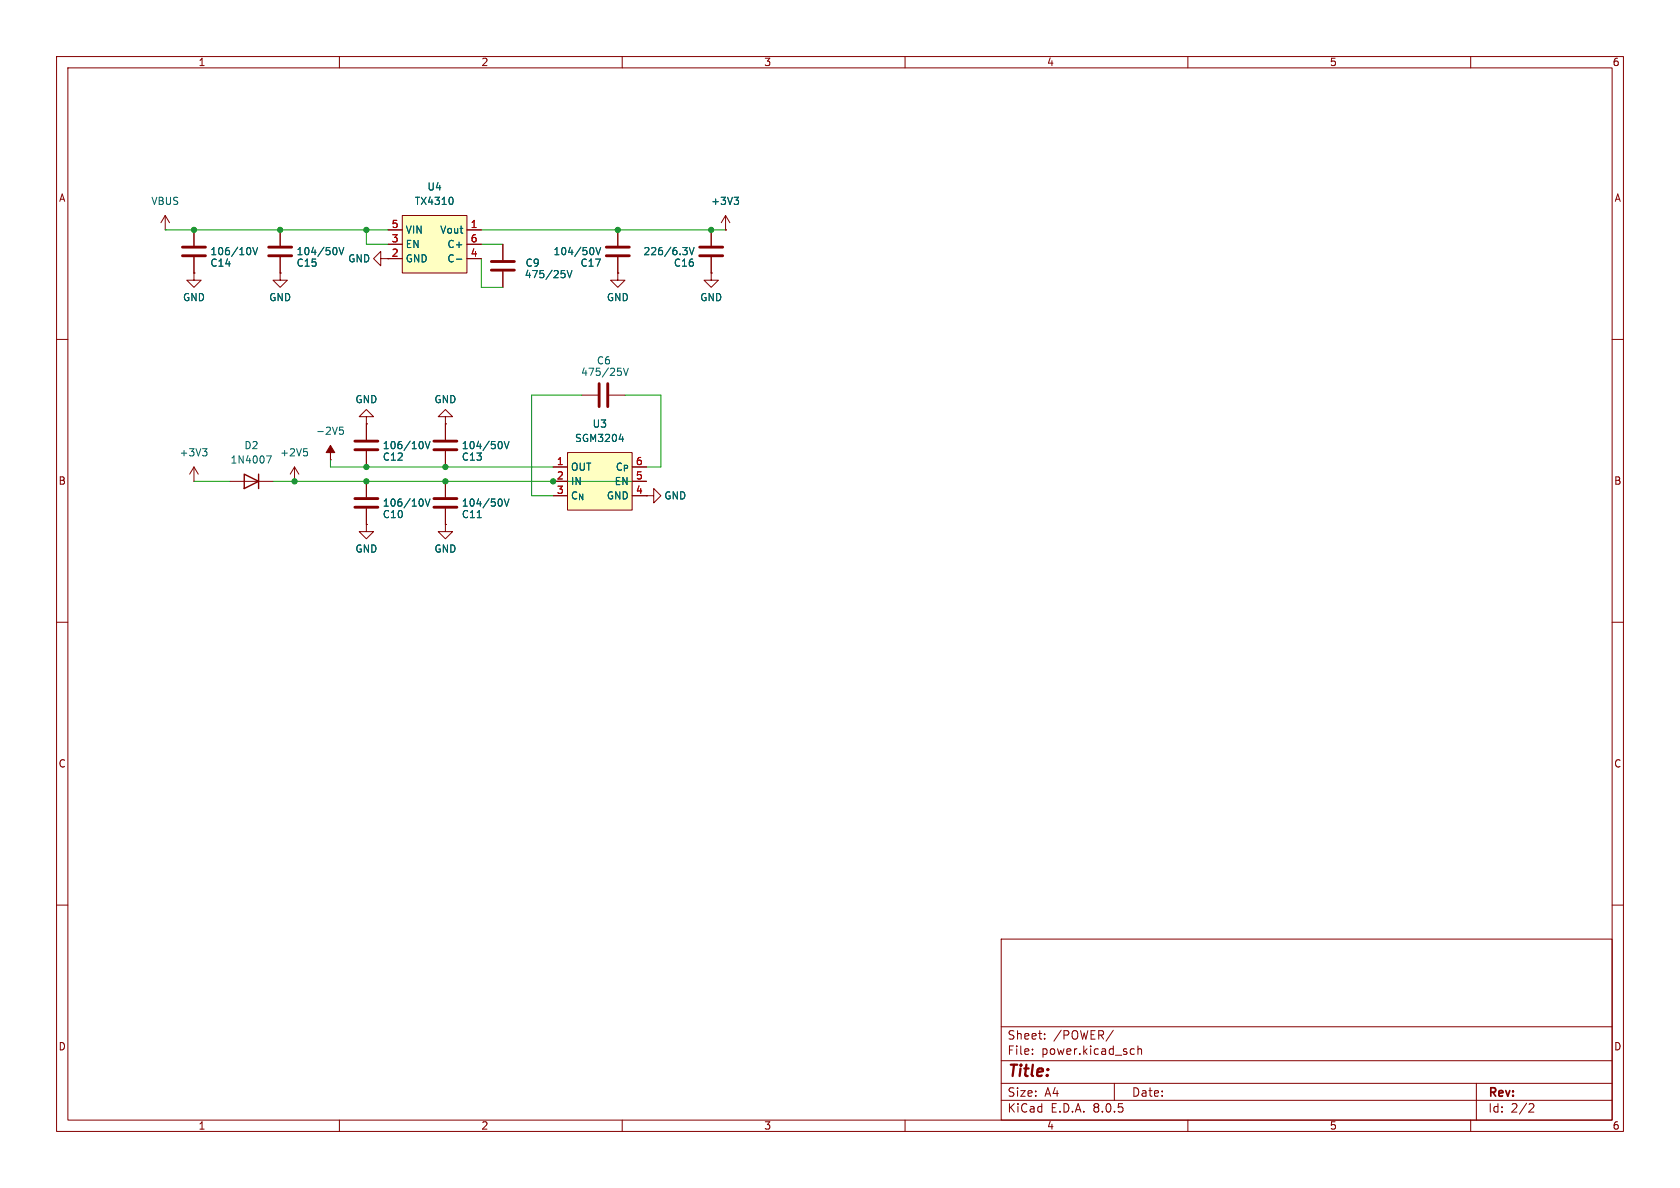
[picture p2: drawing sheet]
<svg xmlns="http://www.w3.org/2000/svg" width="297mm" height="210mm" viewBox="0 0 297 210" stroke-linecap="round" stroke-linejoin="round" font-family="sans-serif">
<g fill="none" stroke="#840000" stroke-width=".18">
<path d="M10 10h277v190h-277zM12 12h273v186h-273zM60 10v2M110 10v2M160 10v2M210 10v2M260 10v2M29.2 38.1l-.8 1.3M29.2 38.1v2.5M29.2 38.1l.8 1.3M10 60h2M29.2 40.6h.1"/>
<path d="M34.3 48.3v1.2h1.3l-1.3 1.3-1.3-1.3h1.3M34.3 48.3h.1M34.3 40.6v2.8M34.3 45.5v2.8M49.5 48.3v1.2h1.3l-1.3 1.3-1.2-1.3h1.2M49.5 48.3h.1M49.5 40.6v2.8M49.5 45.5v2.8M67.3 45.7v-1.2l-1.3 1.2 1.3 1.3v-1.3h1.3M88.9 43.2v2.8M88.9 48v2.8M109.2 48.3v1.2h-1.3l1.3 1.3 1.3-1.3h-1.3"/>
<path d="M109.2 48.3h.1M109.2 40.6v2.8M109.2 45.5v2.8M125.7 48.3v1.2h-1.2l1.2 1.3 1.3-1.3h-1.3M125.7 48.3h.1M285 60h2M78.7 73.7h1.3l-1.3-1.3-1.2 1.3h1.2v1.2M78.7 74.9h.1M78.7 92.7v1.3h1.3l-1.3 1.3-1.2-1.3h1.2M78.7 92.7h.1M10 110h2M285 110h2"/>
<path d="M10 160h2M285 160h2M177 166h108v32h-108zM60 198v2M110 198v2M160 198v2M177 194.5h108M177 191.5h108M177 187.5h108M177 181.5h108M182.5 186.3v.1M182.5 185.5v.1"/>
<path d="M184.7 183.6v.1M184.7 182.8v.1M196.8 182.1l-1.3 2M197 191.5v3M200.1 185.4l.4 .1M200.5 186.3l-.4 .1M201.2 185.5l.2-.1 .3 .1 .1 .9M201.2 184.9v1.5M210 198v2M260 198v2M261 191.5v6.5M270.5 195.1l.5 .1 .2 .3-1 1.1h1"/>
</g>
<path d="M32.3 45.2h4M32.3 43.7h4M47.5 45.2h4.1M47.5 43.7h4.1M86.9 47.8h4M86.9 46.2h4M107.2 45.2h4.1M107.2 43.7h4.1" fill="none" stroke="#840000" stroke-width=".51"/>
<path d="M44.2 43.9l.1 .3-.1 .7M44.7 43.8l.4 1.2 .4-1.2M59.5 43.9l.1 .3-.1 .7M59.9 43.8l.5 1.2 .4-1.2M99.2 47.8h.6M99.8 48.4l.1 .1-.1 .5M100.3 47.8l.4 1.3 .4-1.3M104.9 43.9l.1 .3-.1 .7M105.3 43.8l.5 1.2 .4-1.2" fill="none" stroke="#006464" stroke-width=".18"/>
<path d="M71.1 38.1h11.4v10.2h-11.4z" fill="#ffffc2"/>
<g fill="none" stroke="#840000" stroke-width=".18">
<path d="M71.1 38.1h11.4v10.2h-11.4zM68.6 40.6h2.5M68.6 45.7h2.5M68.6 43.2h2.5M82.5 40.6h2.6M82.5 45.7h2.6M82.5 43.2h2.6M78.7 74.9v2.8M78.7 79.8v2.8M34.3 85.1h.1M34.3 82.6l-.8 1.2M34.3 82.6v2.5"/>
<path d="M34.3 82.6l.8 1.2M40.6 85.1h7.7M78.7 85.1v2.8M78.7 89.9v2.8"/>
</g>
<path d="M79.9 34.9l.2 .5-.2 .7M80.7 45.8h.9M35.8 79.3h.8l-.4 .5M36.3 79.8l.3 .2v.3l-.3 .3M88.7 78.2l.1 .3-.1 .7M89.1 78l.5 1.3 .4-1.3M47.1 80.6h.9l-.6 1.3M84.4 91.5h.7M88.7 88.3l.1 .4-.1 .7M89.1 88.2l.5 1.3 .4-1.3" fill="none" stroke="#006464" stroke-width=".18"/>
<path d="M76.7 79.5h4.1M76.7 78h4.1M76.7 89.7h4.1M76.7 88.1h4.1" fill="none" stroke="#840000" stroke-width=".51"/>
<path d="M43.2 83.8l2.5 1.3-2.5 1.3zM45.7 83.8v2.6" fill="none" stroke="#840000" stroke-width=".25"/>
<path d="M100.3 80h11.5v10.2h-11.5z" fill="#ffffc2"/>
<g fill="none" stroke="#840000" stroke-width=".18">
<path d="M128.3 38.1l-.8 1.3M128.3 38.1v2.5M128.3 38.1l.7 1.3M34.3 48.3h.1M34.3 40.6v2.8M34.3 45.5v2.8M49.5 48.3h.1M49.5 40.6v2.8M49.5 45.5v2.8M68.6 40.6h2.5M68.6 45.7h2.5M68.6 43.2h2.5"/>
<path d="M82.5 40.6h2.6M82.5 45.7h2.6M82.5 43.2h2.6M88.9 43.2v2.8M88.9 48v2.8M109.2 48.3h.1M109.2 40.6v2.8M109.2 45.5v2.8M125.7 48.3h.1M125.7 40.6v2.8M125.7 45.5v2.8M128.3 40.6h.1"/>
<path d="M64.8 73.7h1.2l-1.2-1.3-1.3 1.3h1.3v1.2M64.8 74.9h.1M64.8 74.9v2.8M64.8 79.8v2.8M78.7 74.9h.1M78.7 74.9v2.8M78.7 79.8v2.8M102.9 69.9h2.8M107.7 69.9h2.8M52.1 85.1h.1M52.1 82.6l-.8 1.2M52.1 82.6v2.5"/>
<path d="M52.1 82.6l.7 1.2M58.4 81.3h.1M64.8 92.7v1.3h1.2l-1.2 1.3-1.3-1.3h1.3M64.8 92.7h.1M64.8 85.1v2.8M64.8 89.9v2.8M78.7 92.7h.1M78.7 85.1v2.8M78.7 89.9v2.8M97.8 82.6h2.5M97.8 85.1h2.5M97.8 87.6h2.5"/>
<path d="M100.3 80h11.5v10.2h-11.5zM111.8 82.6h2.5M111.8 85.1h2.5M111.8 87.6h2.5M114.3 87.6h1.3v-1.2l1.2 1.2-1.2 1.3v-1.3M114.3 87.6h.1"/>
</g>
<g fill="none" stroke="#006464" stroke-width=".18">
<path d="M79.9 34.9l.2 .5-.2 .7M129.8 34.9h.8l-.5 .5M130.3 35.4l.3 .2v.3l-.3 .2M44.2 43.9l.1 .3-.1 .7M44.7 43.8l.4 1.2 .4-1.2M59.5 43.9l.1 .3-.1 .7M59.9 43.8l.5 1.2 .4-1.2M80.7 45.8h.9M99.2 47.8h.6M99.8 48.4l.1 .1-.1 .5M100.3 47.8l.4 1.3 .4-1.3M104.9 43.9l.1 .3-.1 .7"/>
<path d="M105.3 43.8l.5 1.2 .4-1.2M120.7 43.8h.8l-.4 .4M121.3 44.2l.2 .3v.3l-.2 .2M121.9 43.8l.4 1.2 .4-1.2M53.7 79.3h.6M54.1 79.8l.3 .2v.3l-.3 .3M60.1 75.5h.6M60.1 76.1l.4-.1 .2 .2-.1 .5h-.5M74.7 78.2l.1 .3-.1 .7M75.2 78l.4 1.3 .4-1.3M88.7 78.2l.1 .3-.1 .7M89.1 78l.5 1.3 .4-1.3"/>
<path d="M109.2 65.1h.6M109.5 77.6h.7M109.7 65.6l.2 .2-.2 .5M110.2 65.1l.4 1.3 .5-1.3M74.7 88.3l.1 .4-.1 .7M75.2 88.2l.4 1.3 .4-1.3M84.4 91.5h.7M88.7 88.3l.1 .4-.1 .7M89.1 88.2l.5 1.3 .4-1.3"/>
</g>
<path d="M58.4 78.7l.8 1.3h-.8v1.3v-1.3h-.7z" fill="#840000" stroke="#840000" stroke-width=".18"/>
<path d="M123.7 45.2h4.1M123.7 43.7h4.1M62.7 79.5h4.1M62.7 78h4.1M105.9 67.8v4.1M107.4 67.8v4.1M62.7 89.7h4.1M62.7 88.1h4.1" fill="none" stroke="#840000" stroke-width=".51"/>
<path d="M29.2 40.6h39.4M64.8 40.6v2.6h3.8M85.1 40.6h43.2M85.1 43.2h3.8M85.1 45.7v5.1h3.8M102.9 69.9h-8.9v17.7h3.8M110.5 69.9h6.3v12.7h-2.5M34.3 85.1h6.3M48.3 85.1h66M58.4 81.3v1.3h39.4" fill="none" stroke="#009600" stroke-width=".18"/>
<g fill="#009600" stroke="#009600" stroke-width=".18">
<circle cx="49.5" cy="40.6" r=".46"/>
<circle cx="34.3" cy="40.6" r=".46"/>
<circle cx="64.8" cy="40.6" r=".46"/>
<circle cx="52.1" cy="85.1" r=".46"/>
<circle cx="64.8" cy="82.6" r=".46"/>
<circle cx="64.8" cy="85.1" r=".46"/>
<circle cx="109.2" cy="40.6" r=".46"/>
<circle cx="78.7" cy="82.6" r=".46"/>
<circle cx="78.7" cy="85.1" r=".46"/>
<circle cx="97.8" cy="85.1" r=".46"/>
<circle cx="125.7" cy="40.6" r=".46"/>
</g>
<text font-size="2.8" fill="#840000" x="178" y="190.9">Title:</text>
<g font-size="2.1" fill="#840000">
<text x="178" y="184">Sheet:</text>
<text x="186.2" y="184">/POWER/</text>
<text x="178" y="186.7">File:</text>
<text x="184.1" y="186.7">power.kicad_sch</text>
<text x="178" y="196.9">KiCad</text>
<text x="178" y="194.1">Size:</text>
<text x="184.7" y="194.1">A4</text>
<text x="185.7" y="196.9">E.D.A.</text>
<text x="193.3" y="196.9">8.0.5</text>
<text x="200" y="194.1">Date:</text>
<text x="263" y="194.3">Rev:</text>
<text x="263" y="196.9">Id:</text>
<text x="267.1" y="196.9">2/2</text>
</g>
<g font-size="1.8" fill="#840000">
<text x="35" y="11.9">1</text>
<text x="85" y="11.9">2</text>
<text x="135" y="11.9">3</text>
<text x="185" y="11.9">4</text>
<text x="235" y="11.9">5</text>
<text x="285" y="11.9">6</text>
<text x="10.3" y="35.9">A</text>
<text x="285.3" y="35.9">A</text>
<text x="10.3" y="85.9">B</text>
<text x="285.3" y="85.9">B</text>
<text x="10.3" y="135.9">C</text>
<text x="285.3" y="135.9">C</text>
<text x="10.3" y="185.9">D</text>
<text x="285.3" y="185.9">D</text>
<text x="35" y="199.9">1</text>
<text x="85" y="199.9">2</text>
<text x="135" y="199.9">3</text>
<text x="185" y="199.9">4</text>
<text x="235" y="199.9">5</text>
<text x="285" y="199.9">6</text>
</g>
<g font-size="1.8" fill="#006464">
<text x="75.5" y="33.9">U4</text>
<text x="26.7" y="36.4">VBUS</text>
<text x="71.6" y="41.5">VIN</text>
<text x="73.2" y="36.4">TX4310</text>
<text x="77.7" y="41.5">Vout</text>
<text x="125.6" y="36.4">+3V3</text>
<text x="37.1" y="47.3">C14</text>
<text x="37.1" y="45.3">106/10V</text>
<text x="52.3" y="47.3">C15</text>
<text x="52.3" y="45.3">104/50V</text>
<text x="61.5" y="46.6">GND</text>
<text x="71.6" y="46.6">GND</text>
<text x="71.6" y="44">EN</text>
<text x="79" y="46.6">C-</text>
<text x="79" y="44">C+</text>
<text x="92.8" y="47.3">C9</text>
<text x="97.7" y="45.3">104/50V</text>
<text x="102.5" y="47.3">C17</text>
<text x="113.7" y="45.3">226/6.3V</text>
<text x="119" y="47.3">C16</text>
<text x="32.3" y="53.4">GND</text>
<text x="47.5" y="53.4">GND</text>
<text x="92.7" y="49.4">475/25V</text>
<text x="107.2" y="53.4">GND</text>
<text x="123.7" y="53.4">GND</text>
<text x="105.4" y="64.6">C6</text>
<text x="62.7" y="71.5">GND</text>
<text x="76.7" y="71.5">GND</text>
<text x="102.6" y="66.6">475/25V</text>
<text x="55.8" y="77.1">-2V5</text>
<text x="104.7" y="75.8">U3</text>
<text x="31.6" y="80.9">+3V3</text>
<text x="40.7" y="82.1">1N4007</text>
<text x="43.1" y="79.6">D2</text>
<text x="49.4" y="80.9">+2V5</text>
<text x="67.6" y="81.6">C12</text>
<text x="67.6" y="79.6">106/10V</text>
<text x="81.5" y="81.6">C13</text>
<text x="81.5" y="79.6">104/50V</text>
<text x="100.8" y="83.4">OUT</text>
<text x="101.6" y="78.3">SGM3204</text>
<text x="108.7" y="83.4">C_{P}</text>
<text x="67.6" y="89.8">106/10V</text>
<text x="81.5" y="89.8">104/50V</text>
<text x="100.8" y="86">IN</text>
<text x="100.8" y="88.5">C_{N}</text>
<text x="107.2" y="88.5">GND</text>
<text x="108.6" y="86">EN</text>
<text x="117.3" y="88.5">GND</text>
<text x="67.6" y="91.8">C10</text>
<text x="81.5" y="91.8">C11</text>
<text x="62.7" y="97.9">GND</text>
<text x="76.7" y="97.9">GND</text>
</g>
<g font-size="1.8" fill="#a90000">
<text x="69.1" y="40.4">5</text>
<text x="83.1" y="40.4">1</text>
<text x="69.1" y="45.5">2</text>
<text x="69.1" y="42.9">3</text>
<text x="83.1" y="45.5">4</text>
<text x="83.1" y="42.9">6</text>
<text x="98.4" y="82.3">1</text>
<text x="112.3" y="82.3">6</text>
<text x="98.4" y="84.8">2</text>
<text x="98.4" y="87.4">3</text>
<text x="112.3" y="87.4">4</text>
<text x="112.3" y="84.8">5</text>
</g>
</svg>
